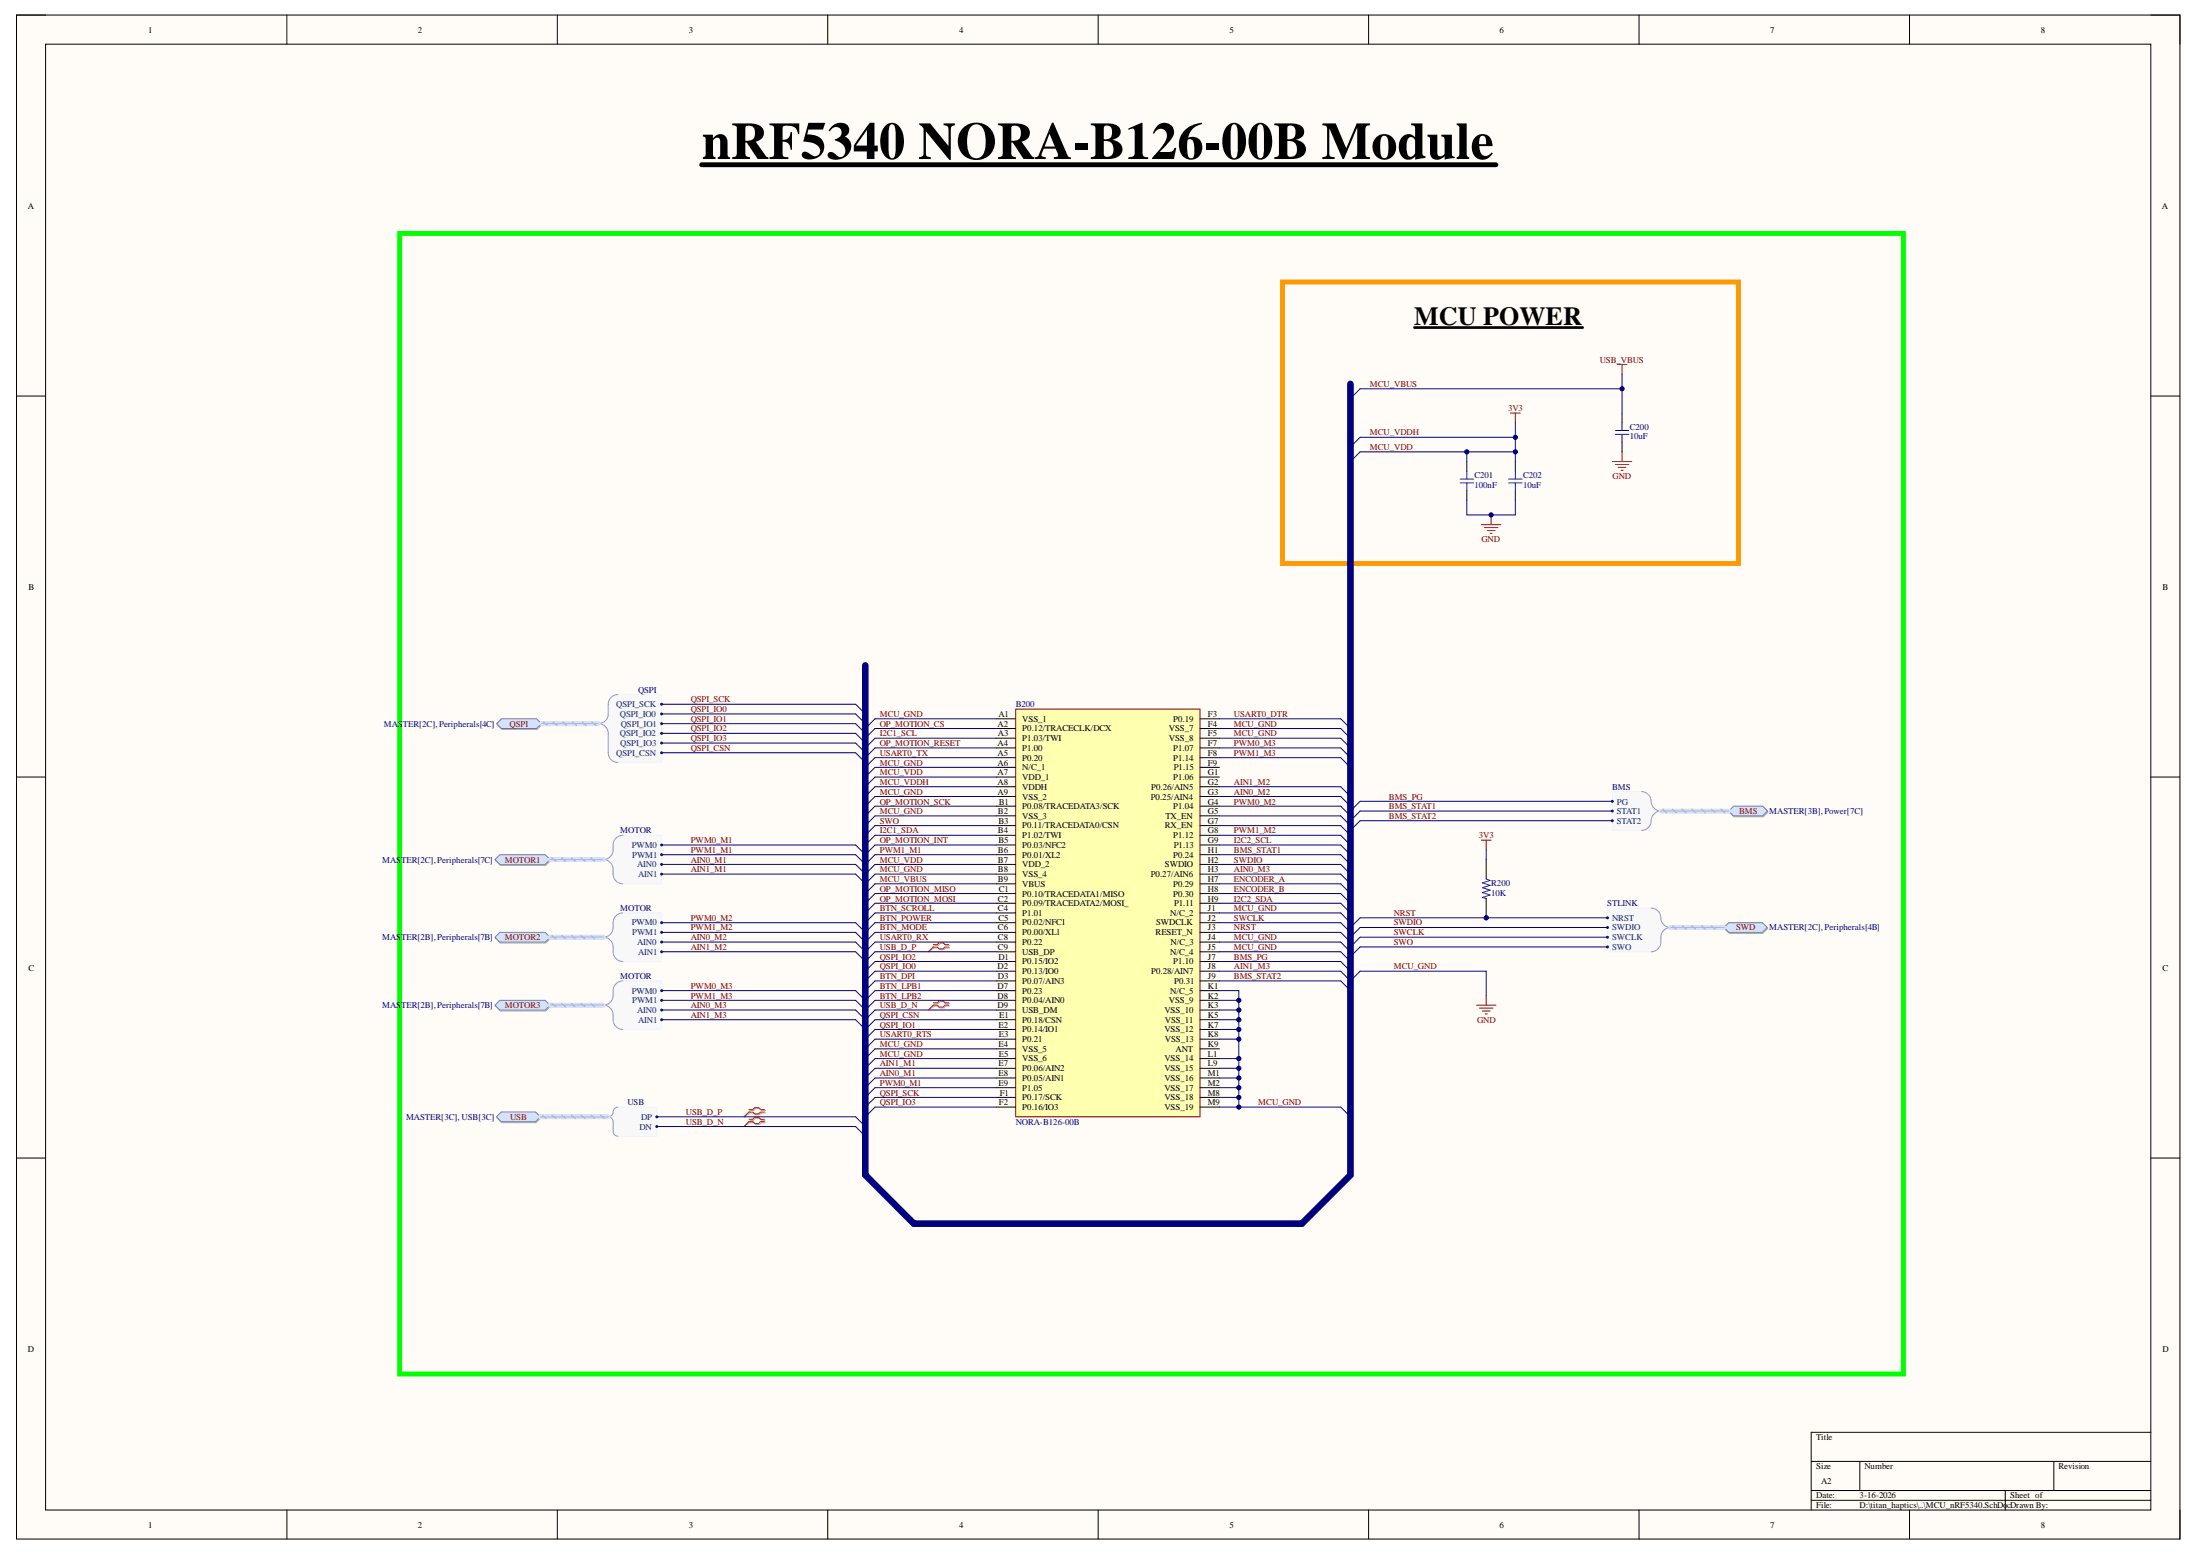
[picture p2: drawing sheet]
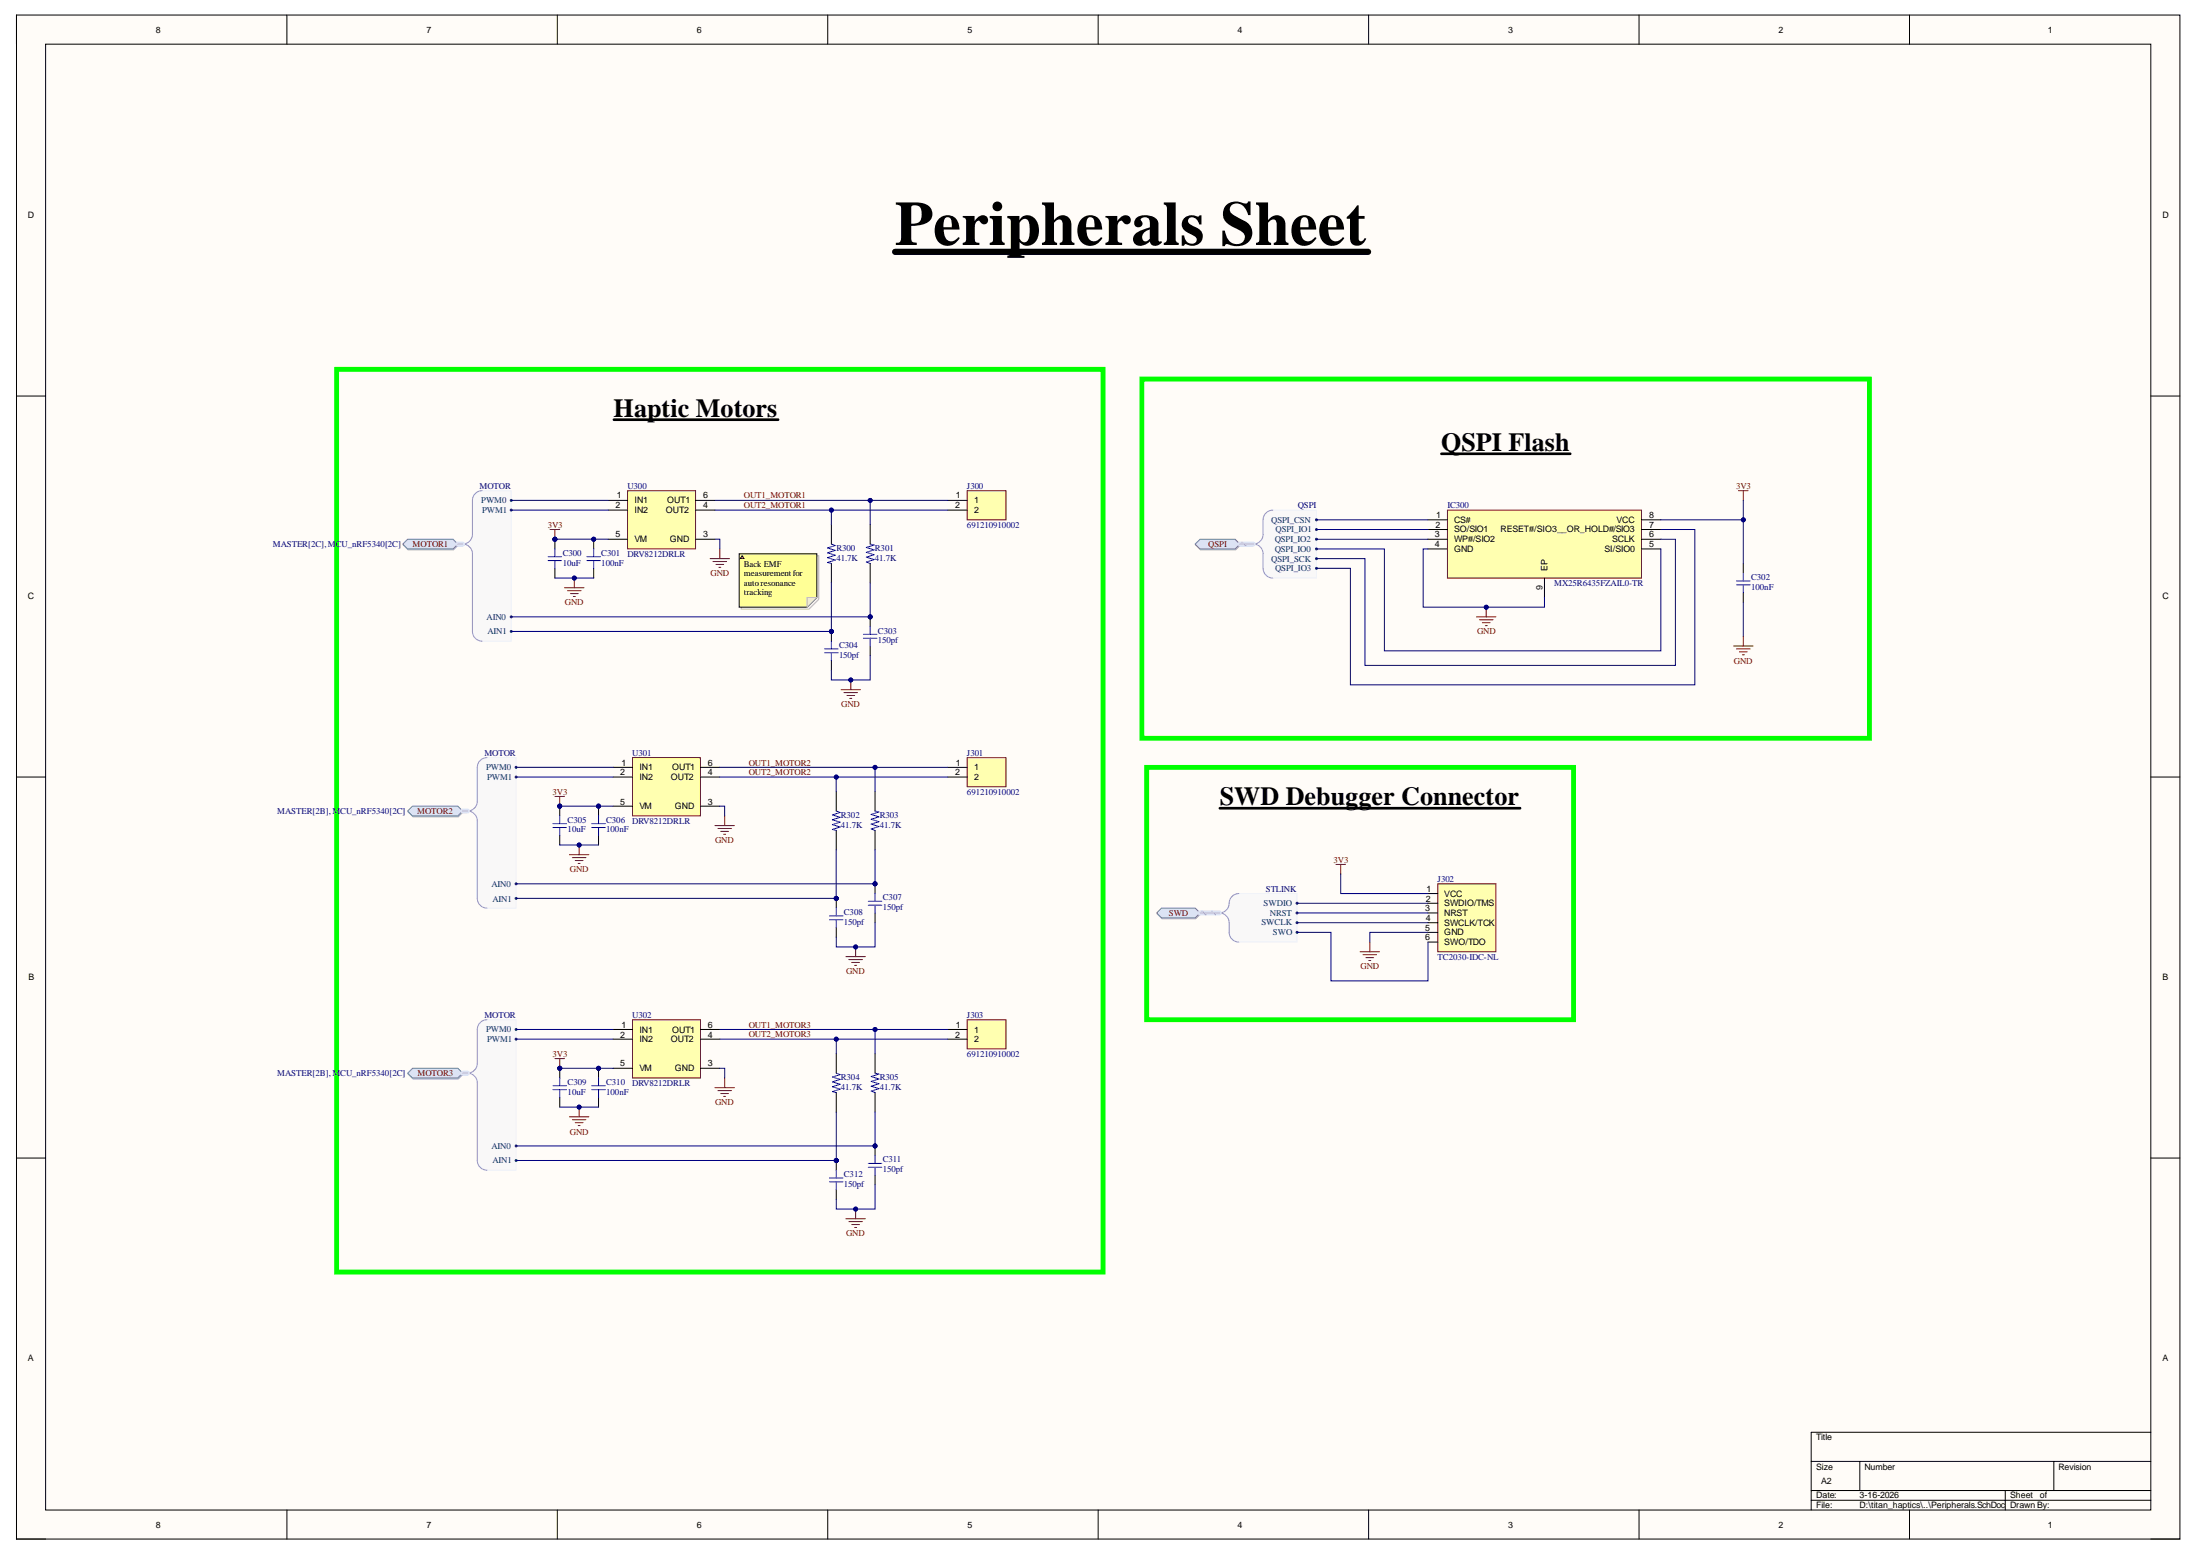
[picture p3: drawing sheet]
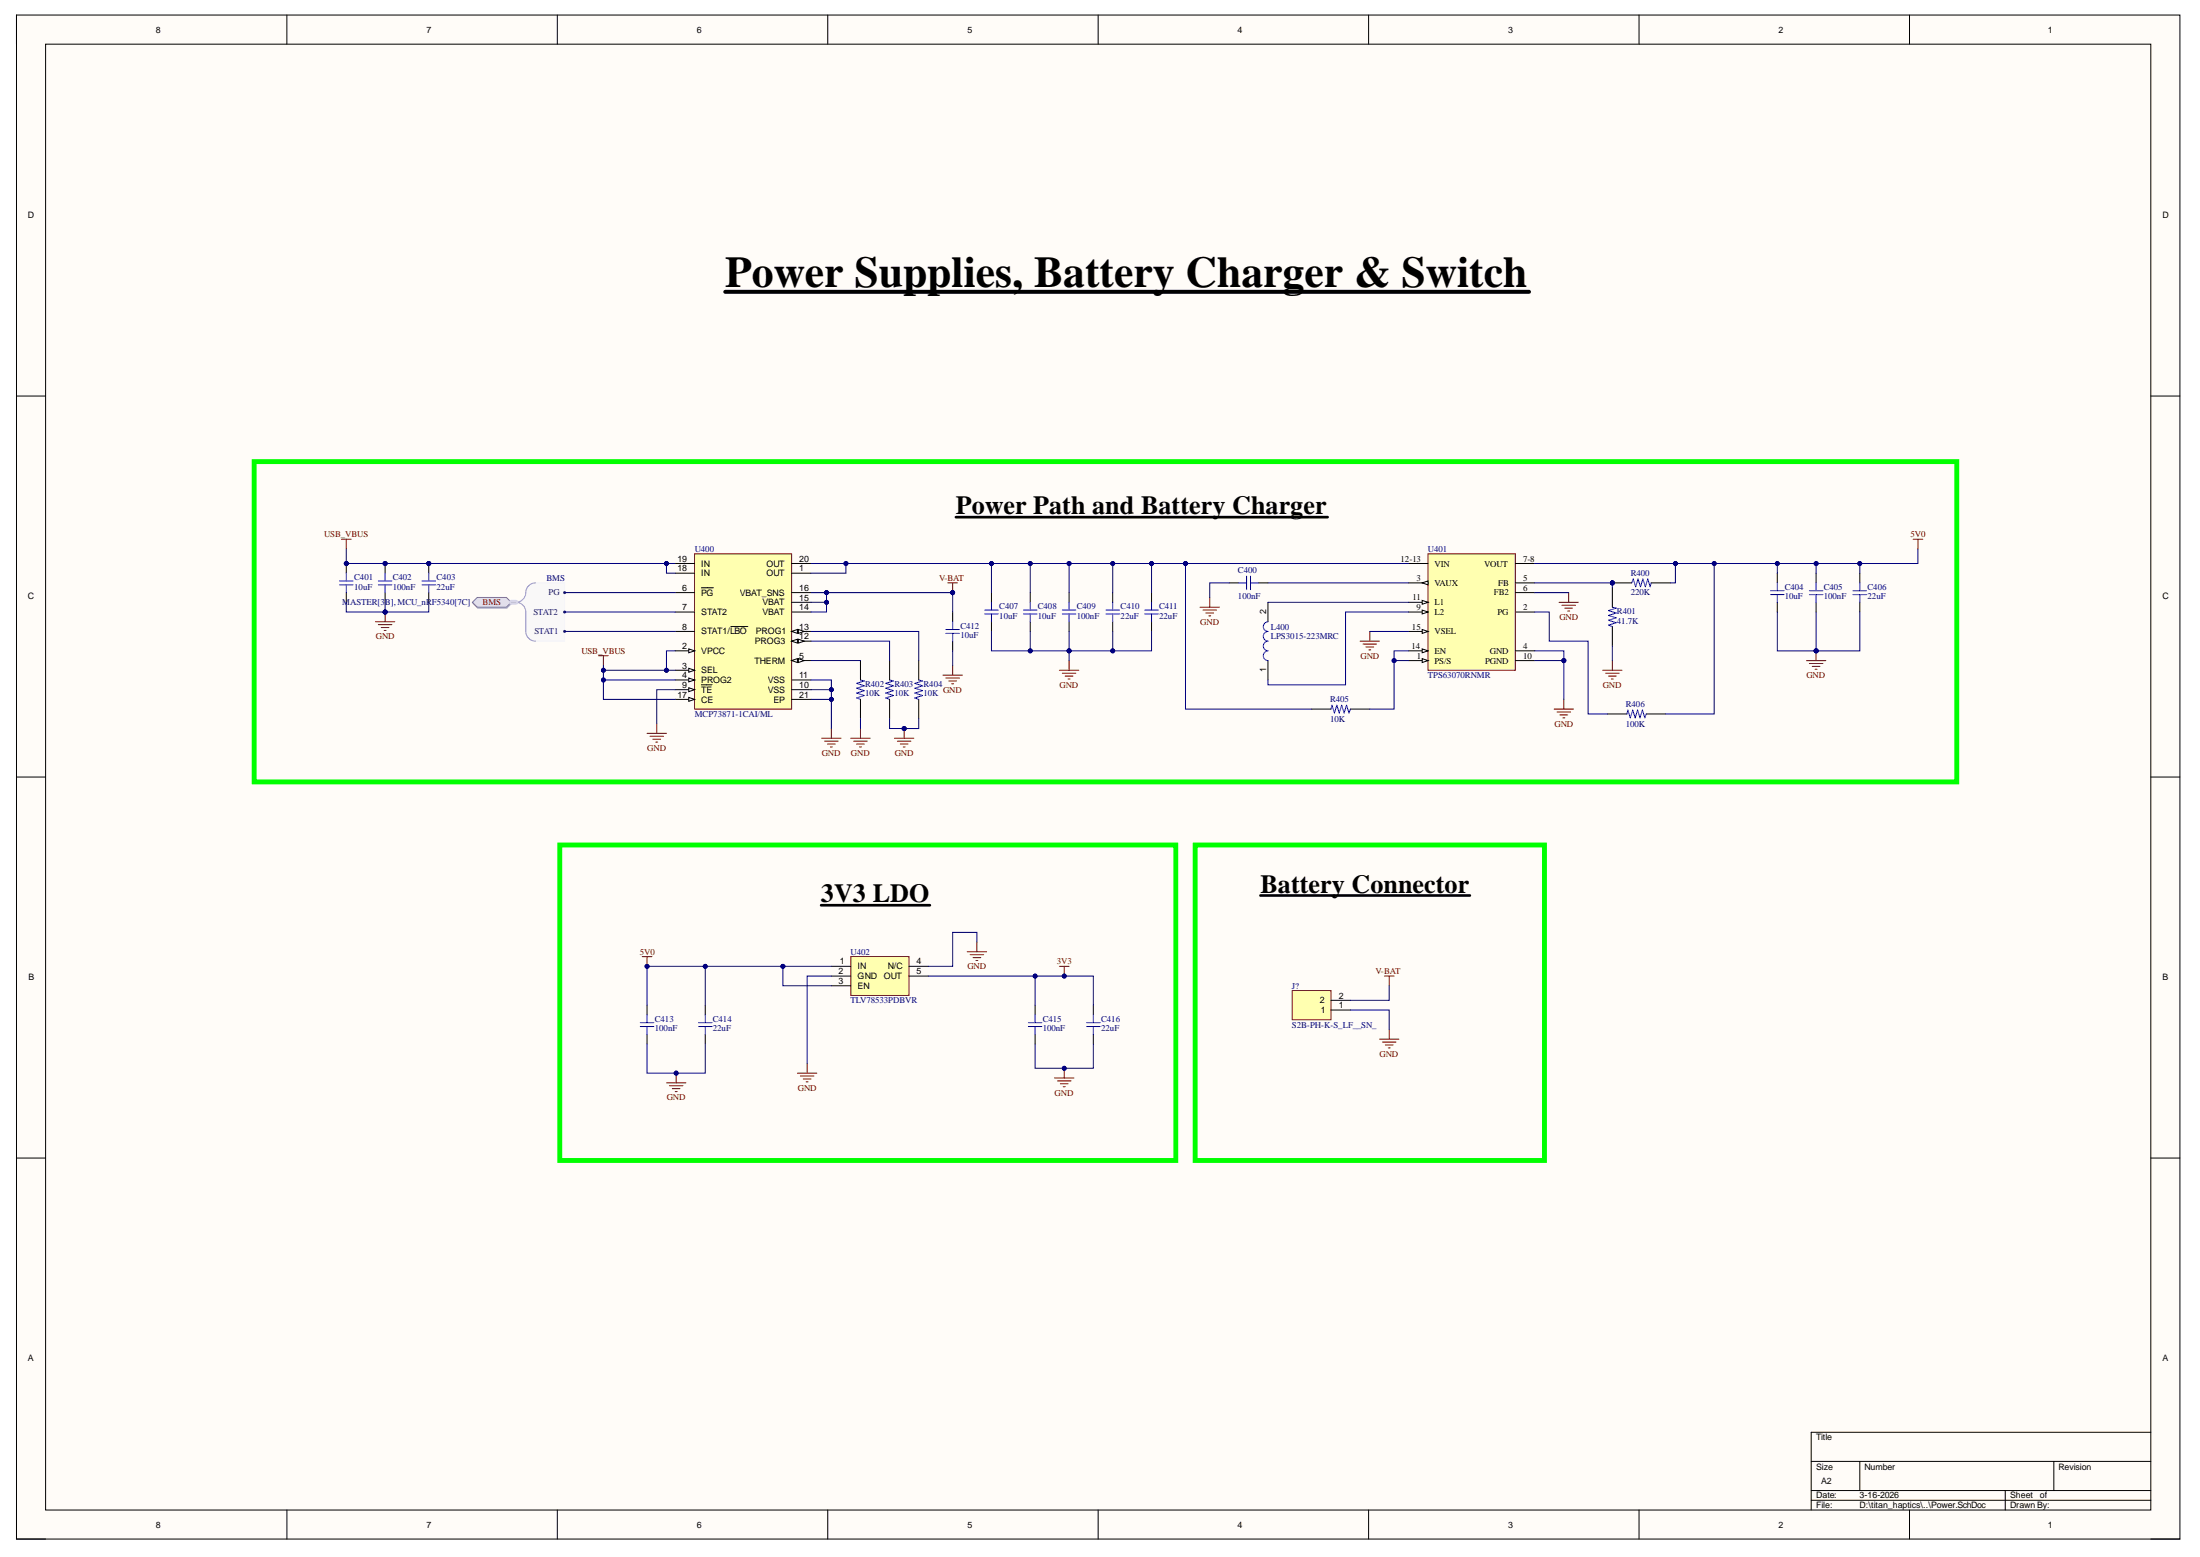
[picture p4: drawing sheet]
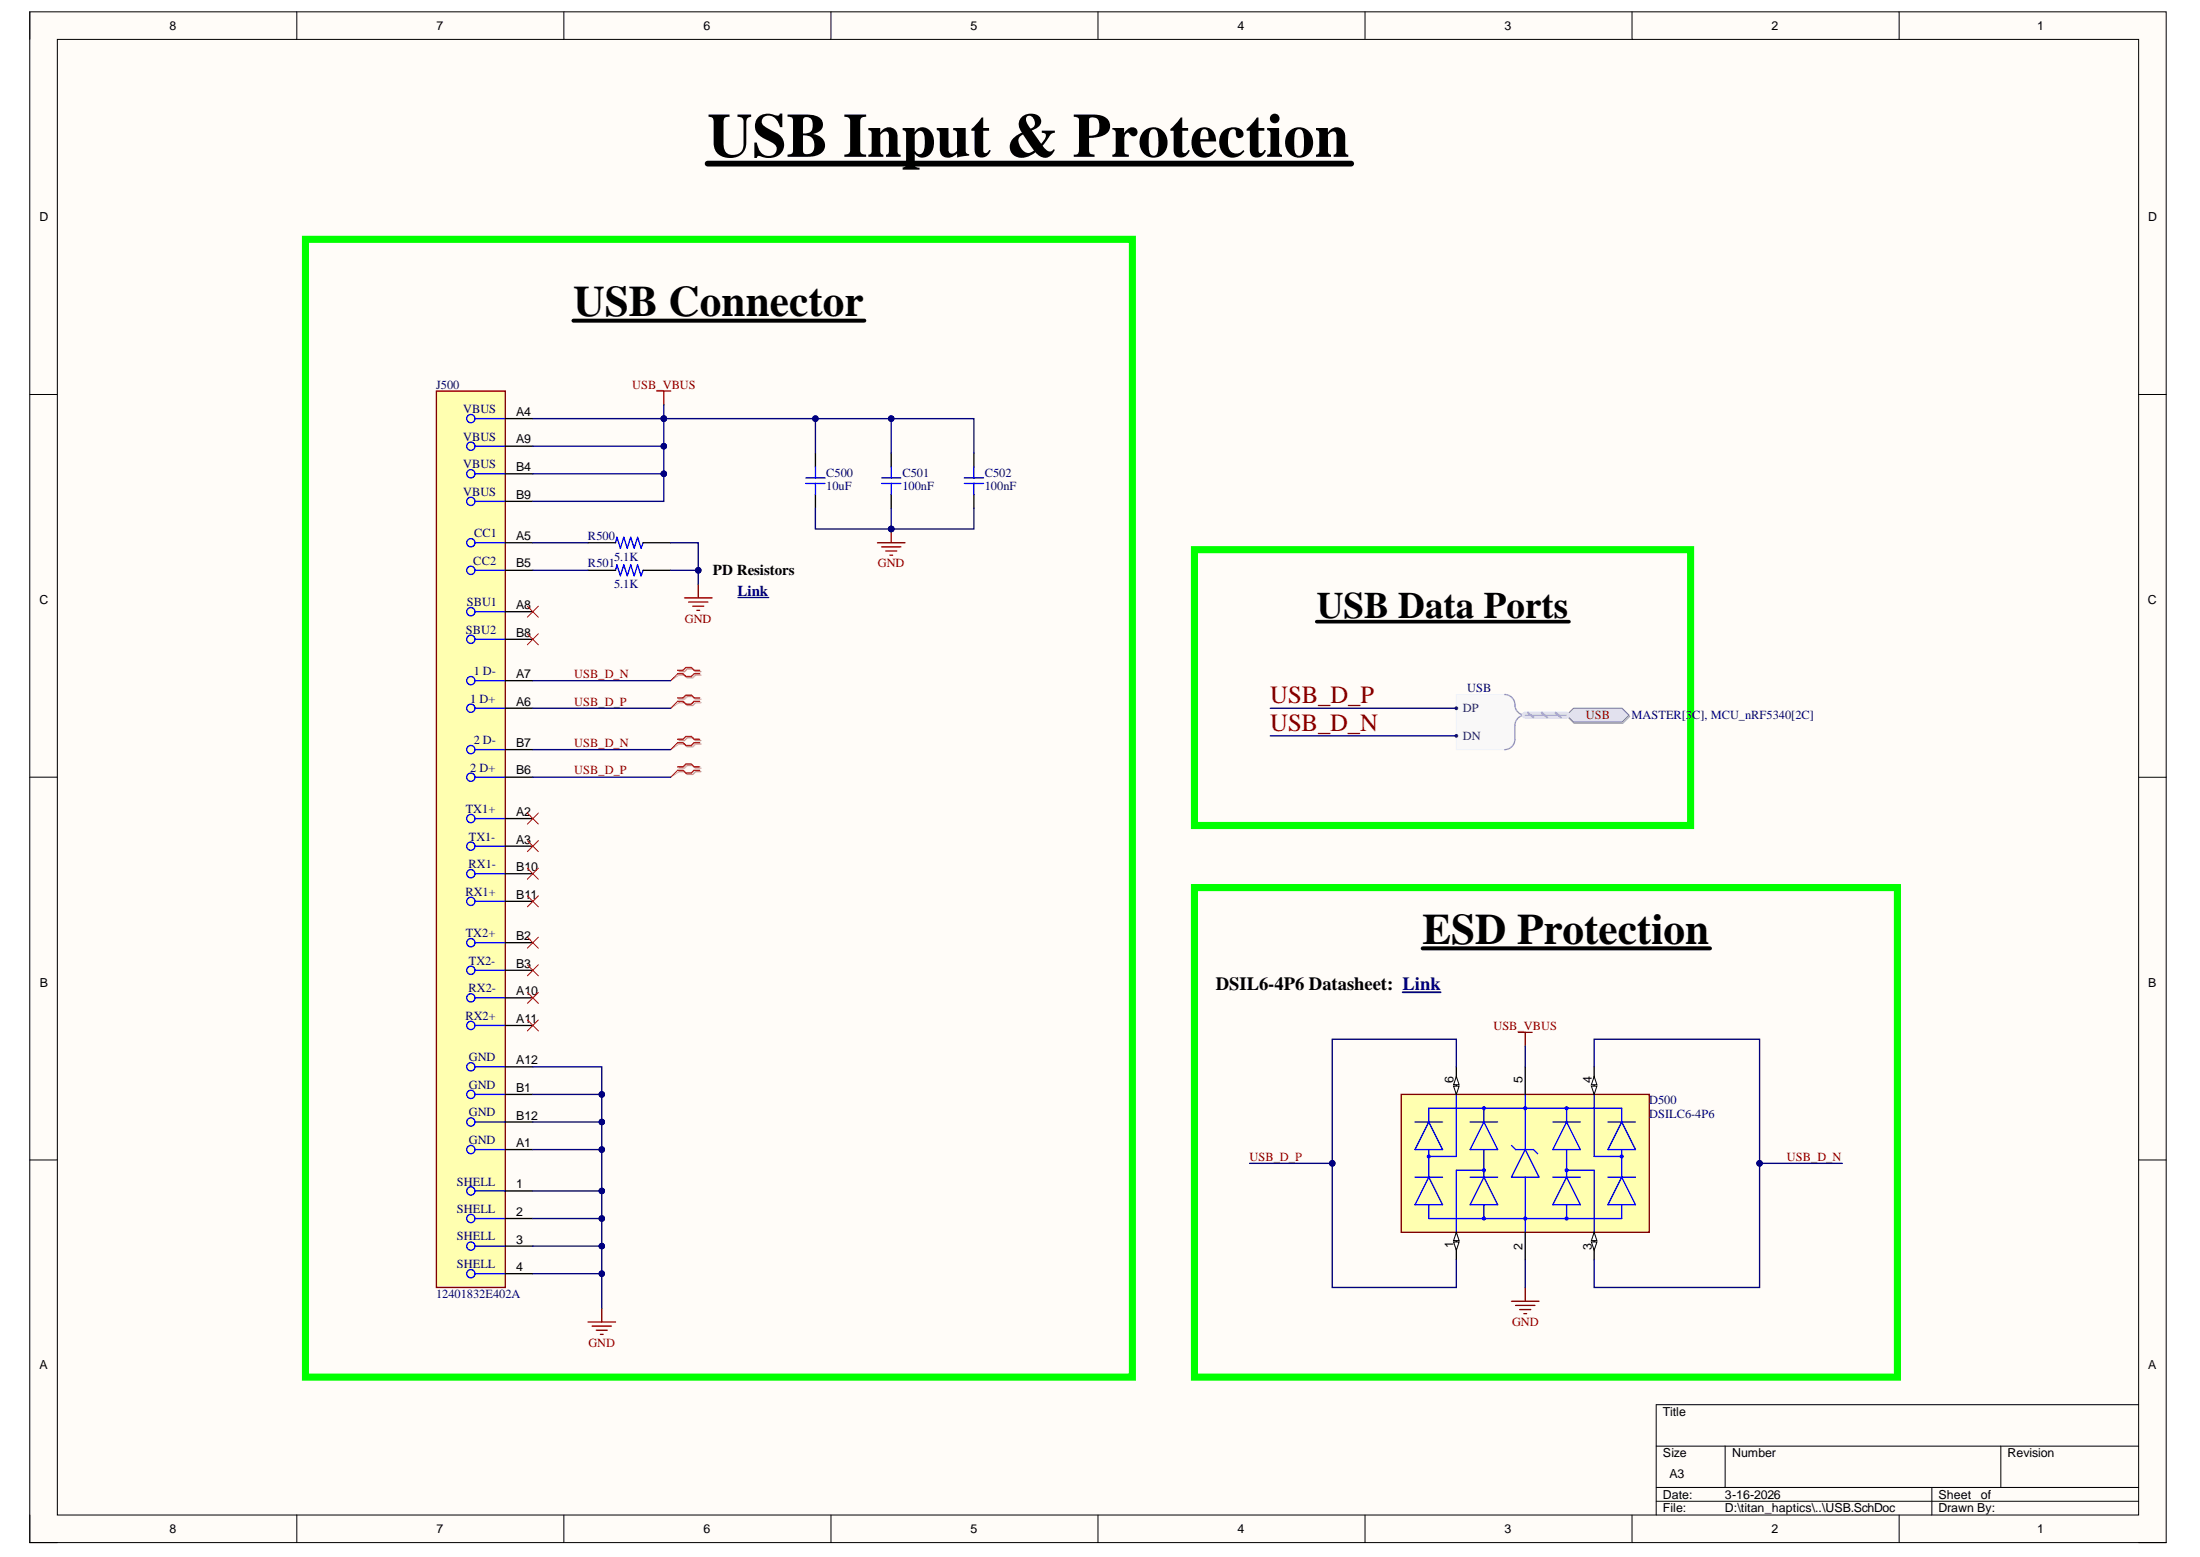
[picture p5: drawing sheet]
# Altium project haptic_core_v2.PrjPcb
5 sheets, 68 parts. Net scope: hierarchical (ports join the sheet entries above them; power ports are global).
Board file: board.PcbDoc
Sheets:
  MASTER.SchDoc
    U_Power = Power.SchDoc
    U_USB = USB.SchDoc
    U_Peripherals = Peripherals.SchDoc
    U_MCU_nRF5340 = MCU_nRF5340.SchDoc

## Sheet MASTER.SchDoc: Mouse Development Board Master Sheet
size A4; SheetNumber: 1; SheetTotal: 5; ENG_APP_DATE: --/--/--; DSN_APP_DATE: --/--/--; CHK_APP_DATE: --/--/--

### Sub-sheets
U_MCU_nRF5340 = MCU_nRF5340.SchDoc: SWD (harness STLINK), USB (harness USB), QSPI (harness QSPI), BMS (harness BMS), MOTOR1 (harness MOTOR), MOTOR2 (harness MOTOR), MOTOR3 (harness MOTOR)
U_Peripherals = Peripherals.SchDoc: SWD (harness STLINK), QSPI (harness QSPI), MOTOR1 (harness MOTOR), MOTOR2 (harness MOTOR), MOTOR3 (harness MOTOR)
U_Power = Power.SchDoc: BMS (harness BMS)
U_USB = USB.SchDoc: USB (harness USB)

### Buses and harness runs
harness sheet U_MCU_nRF5340/BMS = sheet U_Power/BMS
harness sheet U_MCU_nRF5340/MOTOR1 = sheet U_Peripherals/MOTOR1
harness sheet U_MCU_nRF5340/MOTOR2 = sheet U_Peripherals/MOTOR2
harness sheet U_MCU_nRF5340/MOTOR3 = sheet U_Peripherals/MOTOR3
harness sheet U_MCU_nRF5340/QSPI = sheet U_Peripherals/QSPI
harness sheet U_MCU_nRF5340/SWD = sheet U_Peripherals/SWD
harness sheet U_MCU_nRF5340/USB = sheet U_USB/USB

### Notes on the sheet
- Haptic Mouse Board Master Sheet

## Sheet Power.SchDoc: Power Supplies, Battery Charger & Switch
size A2; Revision: 1.0; SheetNumber: 4; SheetTotal: 5; ENG_APP_DATE: --/--/--; DSN_APP_DATE: --/--/--; CHK_APP_DATE: --/--/--

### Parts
C400  100nF  [CAP_0603]
C401  10uF  [CAP_0603]
C402  100nF  [CAP_0603]
C403  22uF  [CAP_0603]
C404  10uF  [CAP_0603]
C405  100nF  [CAP_0603]
C406  22uF  [CAP_0603]
C407  10uF  [CAP_0603]
C408  10uF  [CAP_0603]
C409  100nF  [CAP_0603]
C410  22uF  [CAP_0603]
C411  22uF  [CAP_0603]
C412  10uF  [CAP_0603]
C413  100nF  [CAP_0603]
C414  22uF  [CAP_0603]
C415  100nF  [CAP_0603]
C416  22uF  [CAP_0603]
J?  S2B-PH-K-S_LF__SN_  [SHDRRA2W50P0X200_1X2_590X760X480P]
L400  LPS3015-223MRC  [FP-LPS3015-MFG]
R400  220K  [RESC1607X60N]
R401  41.7K  [RESC1607X60N]
R402  10K  [RESC1607X60N]
R403  10K  [RESC1607X60N]
R404  10K  [RESC1607X60N]
R405  10K  [RESC1607X60N]
R406  100K  [RESC1607X60N]
U400  MCP73871-1CAI/ML  [QFN-ML20_M]
U401  TPS63070RNMR  [FP-RNM0015A-MFG]
U402  TLV78533PDBVR  [SOT-23-5]

### Blocks framed on the sheet
Power Path and Battery Charger: C400-C412 L400 R400-R406 U400 U401
3V3 LDO: C413-C416 U402
Battery Connector: J?

### Ports
BMS (harness BMS, see MASTER[3B], MCU_nRF5340[7C])

### Harnesses
BMS: PG, STAT1, STAT2

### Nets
3V3: C415.2 C416.2 U402.5(OUT)  [project net MCU_VDD]
5V0: C404.2 C405.2 C406.2 C413.2 C414.2 R400.2 R406.1 U401.7-8(VOUT) U402.1(IN) U402.3(EN)
GND: C400.2 C401.1 C402.1 C403.1 C404.1 C405.1 C406.1 C407.1 C408.1 C409.1 C410.1 C411.1 C412.1 C413.1 C414.1 C415.1 C416.1 J?.1 R401.1 R402.1 R403.1 R404.1 U400.9(~{TE}) U400.10(VSS) U400.11(VSS) U400.21(EP) U401.4(GND) U401.6(FB2) U401.10(PGND) U401.15(VSEL) U402.2(GND) U402.4(N/C)  [project net MCU_GND]
USB_VBUS: C401.2 C402.2 C403.2 U400.2(VPCC) U400.3(SEL) U400.4(PROG2) U400.17(CE) U400.18(IN) U400.19(IN)  [project net MCU_VBUS]
V-BAT: C412.2 J?.2 U400.14(VBAT) U400.15(VBAT) U400.16(VBAT_SNS)
BMS_PG: U400.6(~{PG}) ; port BMS.PG
BMS_STAT1: U400.8(STAT1/~{LBO}) ; port BMS.STAT1
BMS_STAT2: U400.7(STAT2) ; port BMS.STAT2
NetC400_1: C400.1 U401.3(VAUX)
NetC407_2: C407.2 C408.2 C409.2 C410.2 C411.2 R405.2 U400.1(OUT) U400.20(OUT) U401.12-13(VIN)
NetL400_1: L400.1 U401.9(L2)
NetL400_2: L400.2 U401.11(L1)
NetR400_1: R400.1 R401.2 U401.5(FB)
NetR402_2: R402.2 U400.5(THERM)
NetR403_2: R403.2 U400.12(PROG3)
NetR404_2: R404.2 U400.13(PROG1)
NetR405_1: R405.1 U401.1(PS/S) U401.14(EN)
NetR406_2: R406.2 U401.2(PG)

## Sheet USB.SchDoc: USB Input & Protection
size A3; SheetNumber: 5; SheetTotal: 5; ENG_APP_DATE: --/--/--; DSN_APP_DATE: --/--/--; CHK_APP_DATE: --/--/--

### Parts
C500  10uF  [CAP_0603]
C501  100nF  [CAP_0603]
C502  100nF  [CAP_0603]
D500  DSILC6-4P6  [FP-SOT-666-MFG]
J500  12401832E402A  [FP-12401832E402A-MFG]
R500  5.1K  [RESC1607X60N]
R501  5.1K  [RESC1607X60N]

### Blocks framed on the sheet
USB Connector: C500-C502 J500 R500 R501
ESD Protection: D500

### Ports
USB (harness USB, see MASTER[3C], MCU_nRF5340[2C])

### Harnesses
USB: DN, DP

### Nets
GND: C500.1 C501.1 C502.1 D500.2(GND) J500.1(SHELL) J500.2(SHELL) J500.3(SHELL) J500.4(SHELL) J500.A1(GND) J500.A12(GND) J500.B1(GND) J500.B12(GND) R500.1 R501.1  [project net MCU_GND]
USB_VBUS: C500.2 C501.2 C502.2 D500.5(VCC) J500.A4(VBUS) J500.A9(VBUS) J500.B4(VBUS) J500.B9(VBUS)  [project net MCU_VBUS]
USB_D_N: D500.3(I/O2) D500.4(I/O3) J500.A7(1_D-) J500.B7(2_D-) ; port USB.DN
USB_D_P: D500.1(I/O1) D500.6(I/O4) J500.A6(1_D+) J500.B6(2_D+) ; port USB.DP
NetJ500_A5: J500.A5(CC1) R500.2
NetJ500_B5: J500.B5(CC2) R501.2

Not connected (* = marked no-connect by the designer): J500 A2(TX1+)* A3(TX1-)* A8(SBU1)* A10(RX2-)* A11(RX2+)* B2(TX2+)* B3(TX2-)* B8(SBU2)* B10(RX1-)* B11(RX1+)*

### Layout directives
differential pair: USB_D_N, USB_D_P

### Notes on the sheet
- PD Resistors
- Link <https://community.infineon.com/t5/Knowledge-Base-Articles/USB-Type-C-connector-Rp-Rd-and-Ra-termination-resistors/ta-p/253544>
- USB Data Ports
- DSIL6-4P6 Datasheet:
- Link <https://datasheet.ciiva.com/4511/cd00130230-99038-4511753.pdf?src-supplier=Mouser>

## Sheet Peripherals.SchDoc: Sensors & Peripherals Interfaces
size A2; SheetNumber: 3; SheetTotal: 5

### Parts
C300  10uF  [CAP_0603]
C301  100nF  [CAP_0603]
C302  100nF  [CAP_0603]
C303  150pf  [CAP_0603]
C304  150pf  [CAP_0603]
C305  10uF  [CAP_0603]
C306  100nF  [CAP_0603]
C307  150pf  [CAP_0603]
C308  150pf  [CAP_0603]
C309  10uF  [CAP_0603]
C310  100nF  [CAP_0603]
C311  150pf  [CAP_0603]
C312  150pf  [CAP_0603]
IC300  MX25R6435FZAIL0-TR  [SON80P400X400X60-9N]
J300  691210910002  [691210910002]
J301  691210910002  [691210910002]
J302  TC2030-IDC-NL  [TC2030IDC]
J303  691210910002  [691210910002]
R300  41.7K  [RESC1607X60N]
R301  41.7K  [RESC1607X60N]
R302  41.7K  [RESC1607X60N]
R303  41.7K  [RESC1607X60N]
R304  41.7K  [RESC1607X60N]
R305  41.7K  [RESC1607X60N]
U300  DRV8212DRLR  [SOTFL50P160X60-6N]
U301  DRV8212DRLR  [SOTFL50P160X60-6N]
U302  DRV8212DRLR  [SOTFL50P160X60-6N]

### Blocks framed on the sheet
Haptic Motors: C300 C301 C303-C312 J300 J301 J303 R300-R305 U300-U302
QSPI Flash: C302 IC300
SWD Debugger Connector: J302

### Ports
MOTOR1 (harness MOTOR, see MASTER[2C], MCU_nRF5340[2C]), MOTOR2 (harness MOTOR, see MASTER[2B], MCU_nRF5340[2C]), MOTOR3 (harness MOTOR, see MASTER[2B], MCU_nRF5340[2C]), QSPI (harness QSPI), SWD (harness STLINK)

### Harnesses
STLINK: NRST, SWDIO, SWCLK, SWO
QSPI: QSPI_SCK, QSPI_IO0, QSPI_IO1, QSPI_IO2, QSPI_IO3, QSPI_CSN
MOTOR: PWM1, PWM0, AIN0, AIN1

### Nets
3V3: C300.2 C301.2 C302.2 C305.2 C306.2 C309.2 C310.2 IC300.8(VCC) J302.1(VCC) U300.5(VM) U301.5(VM) U302.5(VM)  [project net MCU_VDD]
GND: C300.1 C301.1 C302.1 C303.1 C304.1 C305.1 C306.1 C307.1 C308.1 C309.1 C310.1 C311.1 C312.1 IC300.4(GND) IC300.9(EP) J302.5(GND) U300.3(GND) U301.3(GND) U302.3(GND)  [project net MCU_GND]
AIN0_M1: C303.2 R301.1 ; port MOTOR1.AIN0
AIN0_M2: C307.2 R303.1 ; port MOTOR2.AIN0
AIN0_M3: C311.2 R305.1 ; port MOTOR3.AIN0
AIN1_M1: C304.2 R300.2 ; port MOTOR1.AIN1
AIN1_M2: C308.2 R302.2 ; port MOTOR2.AIN1
AIN1_M3: C312.2 R304.2 ; port MOTOR3.AIN1
NRST: J302.3(NRST) ; port SWD.NRST
OUT1_MOTOR1: J300.1 R301.2 U300.6(OUT1)
OUT1_MOTOR2: J301.1 R303.2 U301.6(OUT1)
OUT1_MOTOR3: J303.1 R305.2 U302.6(OUT1)
OUT2_MOTOR1: J300.2 R300.1 U300.4(OUT2)
OUT2_MOTOR2: J301.2 R302.1 U301.4(OUT2)
OUT2_MOTOR3: J303.2 R304.1 U302.4(OUT2)
PWM0_M1: U300.1(IN1) ; port MOTOR1.PWM0
PWM0_M2: U301.1(IN1) ; port MOTOR2.PWM0
PWM0_M3: U302.1(IN1) ; port MOTOR3.PWM0
PWM1_M1: U300.2(IN2) ; port MOTOR1.PWM1
PWM1_M2: U301.2(IN2) ; port MOTOR2.PWM1
PWM1_M3: U302.2(IN2) ; port MOTOR3.PWM1
QSPI_CSN: IC300.1(CS#) ; port QSPI.QSPI_CSN
QSPI_IO0: IC300.5(SI/SIO0) ; port QSPI.QSPI_IO0
QSPI_IO1: IC300.2(SO/SIO1) ; port QSPI.QSPI_IO1
QSPI_IO2: IC300.3(WP#/SIO2) ; port QSPI.QSPI_IO2
QSPI_IO3: IC300.7(RESET#/SIO3__OR_HOLD#/SIO3) ; port QSPI.QSPI_IO3
QSPI_SCK: IC300.6(SCLK) ; port QSPI.QSPI_SCK
SWCLK: J302.4(SWCLK/TCK) ; port SWD.SWCLK
SWDIO: J302.2(SWDIO/TMS) ; port SWD.SWDIO
SWO: J302.6(SWO/TDO) ; port SWD.SWO

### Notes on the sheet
- Peripherals Sheet
- (near R300) Back EMF measurement for auto resonance tracking

## Sheet MCU_nRF5340.SchDoc
size A2; SheetNumber: 2; SheetTotal: 5

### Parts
B200  NORA-B126-00B  [NORAB12600B]
C200  10uF  [CAP_0603]
C201  100nF  [CAP_0603]
C202  10uF  [CAP_0603]
R200  10K  [RESC1607X60N]

### Blocks framed on the sheet
MCU POWER: C200-C202

### Ports
BMS (harness BMS, see MASTER[3B], Power[7C]), MOTOR1 (harness MOTOR, see MASTER[2C], Peripherals[7C]), MOTOR2 (harness MOTOR, see MASTER[2B], Peripherals[7B]), MOTOR3 (harness MOTOR, see MASTER[2B], Peripherals[7B]), QSPI (harness QSPI, see MASTER[2C], Peripherals[4C]), SWD (harness STLINK, see MASTER[2C], Peripherals[4B]), USB (harness USB, see MASTER[3C], USB[3C])

### Harnesses
QSPI: QSPI_SCK, QSPI_IO0, QSPI_IO1, QSPI_IO2, QSPI_IO3, QSPI_CSN
STLINK: NRST, SWDIO, SWCLK, SWO
BMS: PG, STAT2, STAT1
USB: DN, DP
MOTOR: PWM1, PWM0, AIN0, AIN1

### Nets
MCU_GND: B200.A1(VSS_1) B200.A6(N/C_1) B200.A9(VSS_2) B200.B2(VSS_3) B200.B8(VSS_4) B200.E4(VSS_5) B200.E5(VSS_6) B200.F4(VSS_7) B200.F5(VSS_8) B200.J1(N/C_2) B200.J4(N/C_3) B200.J5(N/C_4) B200.K1(N/C_5) B200.K2(VSS_9) B200.K3(VSS_10) B200.K5(VSS_11) B200.K7(VSS_12) B200.K8(VSS_13) B200.L1(VSS_14) B200.L9(VSS_15) B200.M1(VSS_16) B200.M2(VSS_17) B200.M8(VSS_18) B200.M9(VSS_19) C200.1 C201.1 C202.1  [also labelled GND]
MCU_VBUS: B200.B9(VBUS) C200.2  [also labelled USB_VBUS]
MCU_VDD: B200.A7(VDD_1) B200.A8(VDDH) B200.B7(VDD_2) C201.2 C202.2 R200.1  [also labelled 3V3, MCU_VDDH]
AIN0_M1: B200.E8(P0.05/AIN1) ; port MOTOR1.AIN0
AIN0_M2: B200.G3(P0.25/AIN4) ; port MOTOR2.AIN0
AIN0_M3: B200.H3(P0.27/AIN6) ; port MOTOR3.AIN0
AIN1_M1: B200.E7(P0.06/AIN2) ; port MOTOR1.AIN1
AIN1_M2: B200.G2(P0.26/AIN5) ; port MOTOR2.AIN1
AIN1_M3: B200.J8(P0.28/AIN7) ; port MOTOR3.AIN1
BMS_PG: B200.J7(P1.10) ; port BMS.PG
BMS_STAT1: B200.H1(P0.24) ; port BMS.STAT1
BMS_STAT2: B200.J9(P0.31) ; port BMS.STAT2
BTN_DPI: B200.D3(P0.07/AIN3)
BTN_LPB1: B200.D7(P0.23)
BTN_LPB2: B200.D8(P0.04/AIN0)
BTN_MODE: B200.C6(P0.00/XL1)
BTN_POWER: B200.C5(P0.02/NFC1)
BTN_SCROLL: B200.C4(P1.01)
ENCODER_A: B200.H7(P0.29)
ENCODER_B: B200.H8(P0.30)
I2C1_SCL: B200.A3(P1.03/TWI)
I2C1_SDA: B200.B4(P1.02/TWI)
I2C2_SCL: B200.G9(P1.13)
I2C2_SDA: B200.H9(P1.11)
NRST: B200.J3(RESET_N) R200.2 ; port SWD.NRST
OP_MOTION_CS: B200.A2(P0.12/TRACECLK/DCX)
OP_MOTION_INT: B200.B5(P0.03/NFC2)
OP_MOTION_MISO: B200.C1(P0.10/TRACEDATA1/MISO)
OP_MOTION_MOSI: B200.C2(P0.09/TRACEDATA2/MOSI_)
OP_MOTION_RESET: B200.A4(P1.00)
OP_MOTION_SCK: B200.B1(P0.08/TRACEDATA3/SCK)
PWM0_M1: B200.E9(P1.05) ; port MOTOR1.PWM0
PWM0_M2: B200.G4(P1.04) ; port MOTOR2.PWM0
PWM0_M3: B200.F7(P1.07) ; port MOTOR3.PWM0
PWM1_M1: B200.B6(P0.01/XL2) ; port MOTOR1.PWM1
PWM1_M2: B200.G8(P1.12) ; port MOTOR2.PWM1
PWM1_M3: B200.F8(P1.14) ; port MOTOR3.PWM1
QSPI_CSN: B200.E1(P0.18/CSN) ; port QSPI.QSPI_CSN
QSPI_IO0: B200.D2(P0.13/IO0) ; port QSPI.QSPI_IO0
QSPI_IO1: B200.E2(P0.14/IO1) ; port QSPI.QSPI_IO1
QSPI_IO2: B200.D1(P0.15/IO2) ; port QSPI.QSPI_IO2
QSPI_IO3: B200.F2(P0.16/IO3) ; port QSPI.QSPI_IO3
QSPI_SCK: B200.F1(P0.17/SCK) ; port QSPI.QSPI_SCK
SWCLK: B200.J2(SWDCLK) ; port SWD.SWCLK
SWDIO: B200.H2(SWDIO) ; port SWD.SWDIO
SWO: B200.B3(P0.11/TRACEDATA0/CSN) ; port SWD.SWO
USART0_DTR: B200.F3(P0.19)
USART0_RTS: B200.E3(P0.21)
USART0_RX: B200.C8(P0.22)
USART0_TX: B200.A5(P0.20)
USB_D_N: B200.D9(USB_DM) ; port USB.DN
USB_D_P: B200.C9(USB_DP) ; port USB.DP

Not connected (* = marked no-connect by the designer): B200 F9(P1.15) G1(P1.06) G5(TX_EN) G7(RX_EN) K9(ANT)

### Layout directives
differential pair: USB_D_N, USB_D_P

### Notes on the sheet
- nRF5340 NORA-B126-00B Module

## Nets that join several sheets
MCU_GND: Power (32 pins), USB (14 pins), Peripherals (19 pins), MCU_nRF5340 (27 pins)
MCU_VBUS: Power (9 pins), USB (8 pins), MCU_nRF5340 (B200.B9 C200.2)
MCU_VDD: Power (C415.2 C416.2 U402.5), Peripherals (12 pins), MCU_nRF5340 (6 pins)
AIN0_M1: Peripherals (C303.2 R301.1), MCU_nRF5340 (B200.E8)
AIN0_M2: Peripherals (C307.2 R303.1), MCU_nRF5340 (B200.G3)
AIN0_M3: Peripherals (C311.2 R305.1), MCU_nRF5340 (B200.H3)
AIN1_M1: Peripherals (C304.2 R300.2), MCU_nRF5340 (B200.E7)
AIN1_M2: Peripherals (C308.2 R302.2), MCU_nRF5340 (B200.G2)
AIN1_M3: Peripherals (C312.2 R304.2), MCU_nRF5340 (B200.J8)
BMS_PG: Power (U400.6), MCU_nRF5340 (B200.J7)
BMS_STAT1: Power (U400.8), MCU_nRF5340 (B200.H1)
BMS_STAT2: Power (U400.7), MCU_nRF5340 (B200.J9)
NRST: Peripherals (J302.3), MCU_nRF5340 (B200.J3 R200.2)
PWM0_M1: Peripherals (U300.1), MCU_nRF5340 (B200.E9)
PWM0_M2: Peripherals (U301.1), MCU_nRF5340 (B200.G4)
PWM0_M3: Peripherals (U302.1), MCU_nRF5340 (B200.F7)
PWM1_M1: Peripherals (U300.2), MCU_nRF5340 (B200.B6)
PWM1_M2: Peripherals (U301.2), MCU_nRF5340 (B200.G8)
PWM1_M3: Peripherals (U302.2), MCU_nRF5340 (B200.F8)
QSPI_CSN: Peripherals (IC300.1), MCU_nRF5340 (B200.E1)
QSPI_IO0: Peripherals (IC300.5), MCU_nRF5340 (B200.D2)
QSPI_IO1: Peripherals (IC300.2), MCU_nRF5340 (B200.E2)
QSPI_IO2: Peripherals (IC300.3), MCU_nRF5340 (B200.D1)
QSPI_IO3: Peripherals (IC300.7), MCU_nRF5340 (B200.F2)
QSPI_SCK: Peripherals (IC300.6), MCU_nRF5340 (B200.F1)
SWCLK: Peripherals (J302.4), MCU_nRF5340 (B200.J2)
SWDIO: Peripherals (J302.2), MCU_nRF5340 (B200.H2)
SWO: Peripherals (J302.6), MCU_nRF5340 (B200.B3)
USB_D_N: USB (D500.3 D500.4 J500.A7 J500.B7), MCU_nRF5340 (B200.D9)
USB_D_P: USB (D500.1 D500.6 J500.A6 J500.B6), MCU_nRF5340 (B200.C9)
